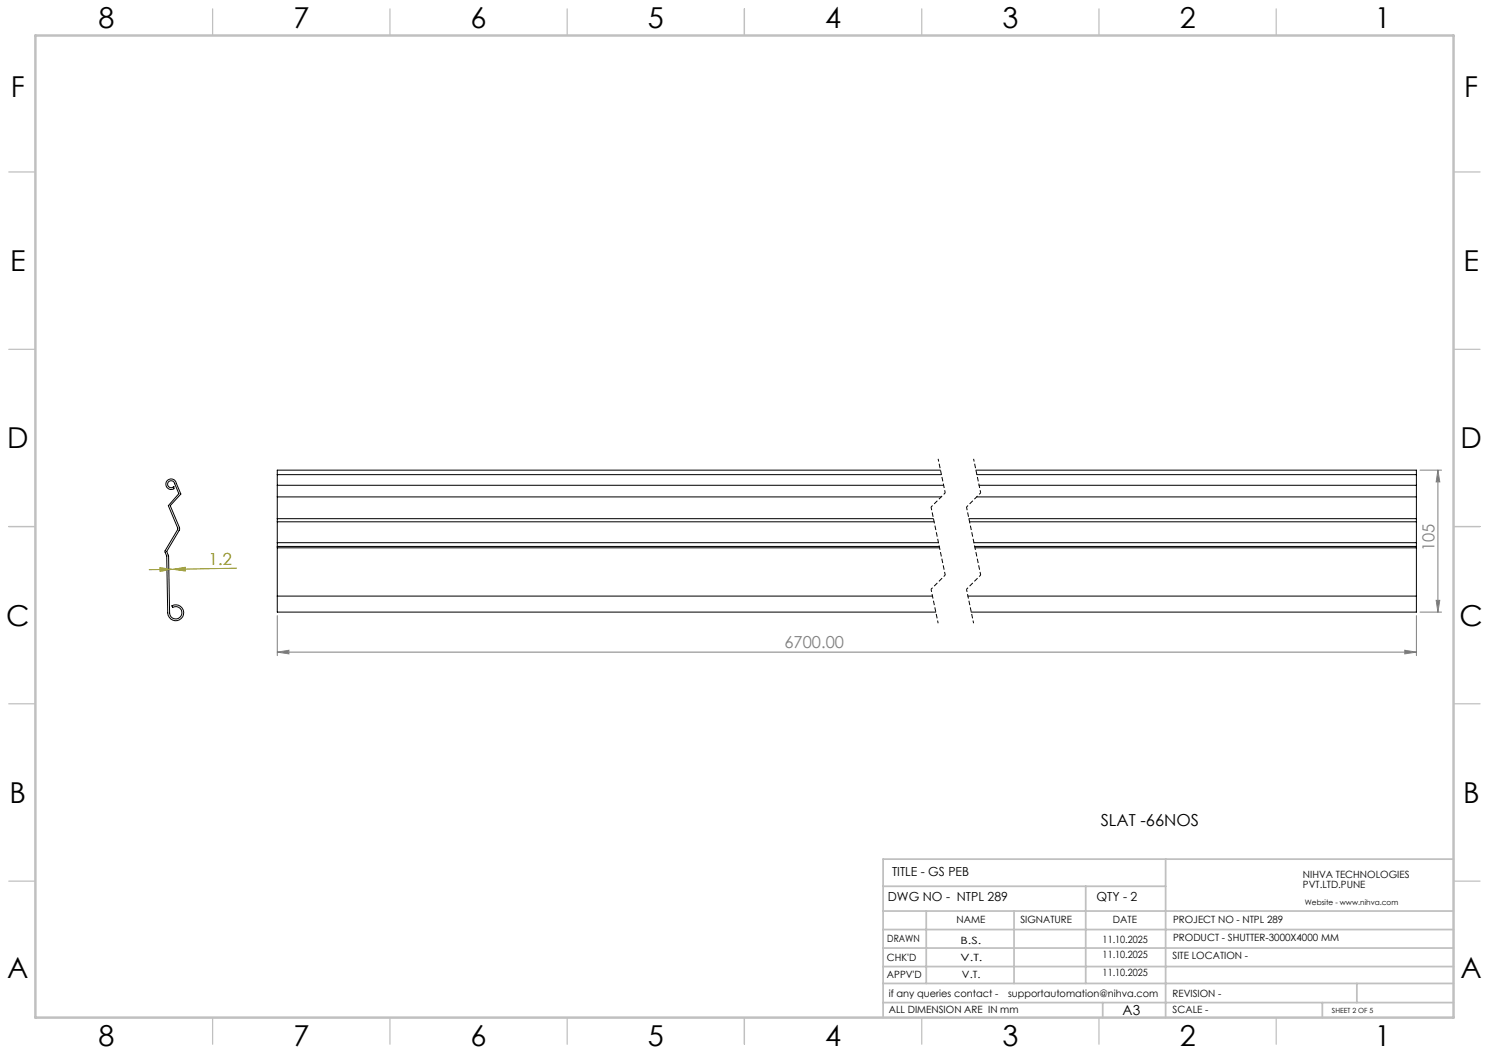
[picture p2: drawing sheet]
<svg xmlns="http://www.w3.org/2000/svg" width="420mm" height="297mm" viewBox="0 0 420 297" stroke-linecap="round" stroke-linejoin="round" font-family="sans-serif">
<g fill="none" stroke="#000" stroke-width=".28">
<path d="M47.2 135.5a1.51 1.51 0 0 1 2.5 .8l1.3 3-3 3.3 2.6 6.1 .1 .6-3.7 6.2 .6 1.4 .2 16a1.74 1.74 0 0 0 2.1 1.6 1.74 1.74 0 0 0 1.3-2.3 1.74 1.74 0 0 0-2.5-.9l-.2-.4a2.26 2.26 0 0 1 3.2 1.2 2.26 2.26 0 0 1-1.8 3 2.26 2.26 0 0 1-2.6-2.2l-.3-16.1-.5-1.4 3.7-6.1-2.7-6.7 2.9-3.4-1.1-2.7a1 1 0 0 0-1.3-.9 1 1 0 0 0-.5 1.5 1 1 0 0 0 1.5 .1l.1 .7a1.52 1.52 0 0 1-2-.4 1.52 1.52 0 0 1 .1-2zM78.2 136.9h188M78.2 133.9h187.3M78.2 133.9v12.4M265.3 132.6h-187.1v1.3M275.3 132.6h124.2v1.3M275.5 133.9h124M276.2 136.9h123.3M399.5 133.9v12.4M78.2 146.3v.9M78.2 154.1v.4M78.2 140.2h187.3"/>
<path d="M78.2 147.2h185.3M78.2 146.3h185.1M78.2 153.1h186.5M78.2 154.5h186.8M78.2 154.1h186.7M78.2 147.2v6.9M78.2 154.5v13.6M273.3 146.3h126.2M273.5 147.2h126M274.7 153.1h124.8M274.9 154.1h124.6M275 154.5h124.5"/>
<path d="M275.5 140.2h124M399.5 146.3v.9M399.5 154.1v.4M399.5 147.2v6.9M399.5 154.5v13.6M78.2 168.1v4.5h185.7M78.2 168.1h184.8M273 168.1h126.5M399.5 168.1v4.5h-125.6"/>
</g>
<path d="M45.1 160.1l3.3 .5-3.2 .5zM48.4 160.6l-6.3 .1M48.4 160.6h.5M48.9 160.6l3.3-.6v1zM66.7 160.3l-17.8 .3" fill="none" stroke="#808000" stroke-width=".28"/>
<path d="M400.5 132.6h6.1M405.6 132.6l.5 3.3h-1zM405.6 132.6v40M78.2 173.6v11.3M399.5 173.6v11.3M400.5 172.6h6.1M405.1 169.3h1l-.5 3.3zM78.2 183.9l3.3-.5v1zM78.2 183.9h321.3M396.2 183.4l3.3 .5-3.3 .5z" fill="none" stroke="#808080" stroke-width=".28"/>
<path d="M264.6 129.4l2 9.6M274.6 129.4l2 9.6M262.6 166.2l2 9.6M272.6 166.2l2 9.6" fill="none" stroke="#000" stroke-width=".28" stroke-dasharray="1.3 .6" stroke-dashoffset=".5" stroke-linecap="butt"/>
<path d="M266.6 139l-4 4M276.6 139l-4 4M266.6 162.2l-4 4M276.6 162.2l-4 4" fill="none" stroke="#000" stroke-width=".28" stroke-dasharray="1.3 .6" stroke-dashoffset=".7" stroke-linecap="butt"/>
<path d="M262.6 143l4 19.2M272.6 143l4 19.2" fill="none" stroke="#000" stroke-width=".28" stroke-dasharray="1.3 .6" stroke-dashoffset=".4" stroke-linecap="butt"/>
<g fill="none" stroke="#c0c0c0" stroke-width=".35">
<path d="M60 2.5v7.5M110 2.5v7.5M160 2.5v7.5M210 2.5v7.5M260 2.5v7.5M310 2.5v7.5M360 2.5v7.5M2.5 48.5h7.5M410 48.5h7.5M2.5 98.5h7.5M410 98.5h7.5M2.5 148.5h7.5"/>
<path d="M410 148.5h7.5M2.5 198.5h7.5M410 198.5h7.5M2.5 248.5h7.5M410 248.5h7.5M60 287v7.5M110 287v7.5M160 287v7.5M210 287v7.5M260 287v7.5M310 287v7.5M360 287v7.5"/>
</g>
<g fill="none" stroke="#c0c0c0" stroke-width=".5">
<path d="M249.1 257h160.9M249.1 250h79.7M261.3 257v20.4M286 257v20.4M306.2 250v27.4M328.8 242.3v44.7M410 242.3h-160.9v44.7M249.1 272.6h160.9M249.1 267.4h160.9M249.1 262.2h160.9M249.1 277.4h160.9M382.7 277.4v5.4"/>
<path d="M249.1 282.8h160.9M311 282.8v4.2M373 282.8v4.2"/>
</g>
<path d="M10 10h400v277h-400z" fill="none" stroke="#c0c0c0" stroke-width=".7"/>
<path d="M45.1 160.1l3.3 .5-3.2 .5zM48.9 160.6l3.3-.6v1z" fill="#808000"/>
<g fill="#808080">
<path d="M78.2 183.9l3.3-.5v1zM396.2 183.4l3.3 .5-3.3 .5z"/>
<path d="M405.1 169.3h1l-.5 3.3zM405.6 132.6l.5 3.3h-1z"/>
</g>
<g font-size="8.1">
<text x="27.8" y="8">8</text>
<text x="82.8" y="8">7</text>
<text x="132.8" y="8">6</text>
<text x="182.8" y="8">5</text>
<text x="232.8" y="8">4</text>
<text x="282.8" y="8">3</text>
<text x="332.8" y="8">2</text>
<text x="387.8" y="8">1</text>
<text x="3" y="27.2">F</text>
<text x="413" y="27.2">F</text>
<text x="2.8" y="76.5">E</text>
<text x="412.8" y="76.5">E</text>
<text x="2" y="126.5">D</text>
<text x="412" y="126.5">D</text>
<text x="1.7" y="176.5">C</text>
<text x="411.7" y="176.5">C</text>
<text x="2.7" y="226.5">B</text>
<text x="412.7" y="226.5">B</text>
<text x="2" y="275.7">A</text>
<text x="412" y="275.7">A</text>
<text x="27.8" y="295">8</text>
<text x="82.8" y="295">7</text>
<text x="132.8" y="295">6</text>
<text x="182.8" y="295">5</text>
<text x="232.8" y="295">4</text>
<text x="282.8" y="295">3</text>
<text x="332.8" y="295">2</text>
<text x="387.8" y="295">1</text>
</g>
<g font-size="4.7" fill="#808080">
<text x="404.6" y="155.5" transform="rotate(-90 404.6 155.5)">105</text>
<text x="221.3" y="182.9">6700.00</text>
</g>
<text font-size="4.7" fill="#808000" x="58.9" y="159.4" transform="rotate(-1 58.9 159.4)">1.2</text>
<text font-size="4.7" x="310.5" y="232.8">SLAT -66NOS</text>
<text font-size="3.9" x="316.7" y="286.4">A3</text>
<g font-size="3.5">
<text x="251.6" y="247">TITLE - GS PEB</text>
<text x="250.4" y="254.2">DWG NO - NTPL 289</text>
<text x="309.2" y="254.2">QTY - 2</text>
</g>
<g font-size="2.8">
<text x="367.5" y="247.7">NIHVA TECHNOLOGIES</text>
<text x="367.5" y="250.5">PVT.LTD.PUNE</text>
<text x="269.8" y="260.4">NAME</text>
<text x="287.8" y="260.4">SIGNATURE</text>
<text x="313.9" y="260.5">DATE</text>
<text x="330.9" y="260.5">PROJECT NO - NTPL 289</text>
<text x="250.3" y="265.7">DRAWN</text>
<text x="270.9" y="266.1">B.S.</text>
<text x="311" y="265.9">11.10.2025</text>
<text x="330.9" y="265.5">PRODUCT - SHUTTER-3000X4000 MM</text>
<text x="250.2" y="271.1">CHK'D</text>
<text x="250.2" y="275.8">APPV'D</text>
<text x="270.9" y="271.1">V.T.</text>
<text x="271.3" y="275.8">V.T.</text>
<text x="311" y="275.4">11.10.2025</text>
<text x="311" y="270.2">11.10.2025</text>
<text x="330.7" y="270.6">SITE LOCATION -</text>
<text x="250.7" y="281.1">if any queries contact -</text>
<text x="284.3" y="281.1">supportautomation@nihva.com</text>
<text x="330.7" y="281.1">REVISION -</text>
<text x="250.7" y="285.6">ALL DIMENSION ARE IN mm</text>
<text x="330.7" y="285.6">SCALE -</text>
</g>
<text font-size="2.1" x="368.1" y="255.1">Website - www.nihva.com</text>
<text font-size="2" x="375.7" y="285.6">SHEET 2 OF 5</text>
</svg>
